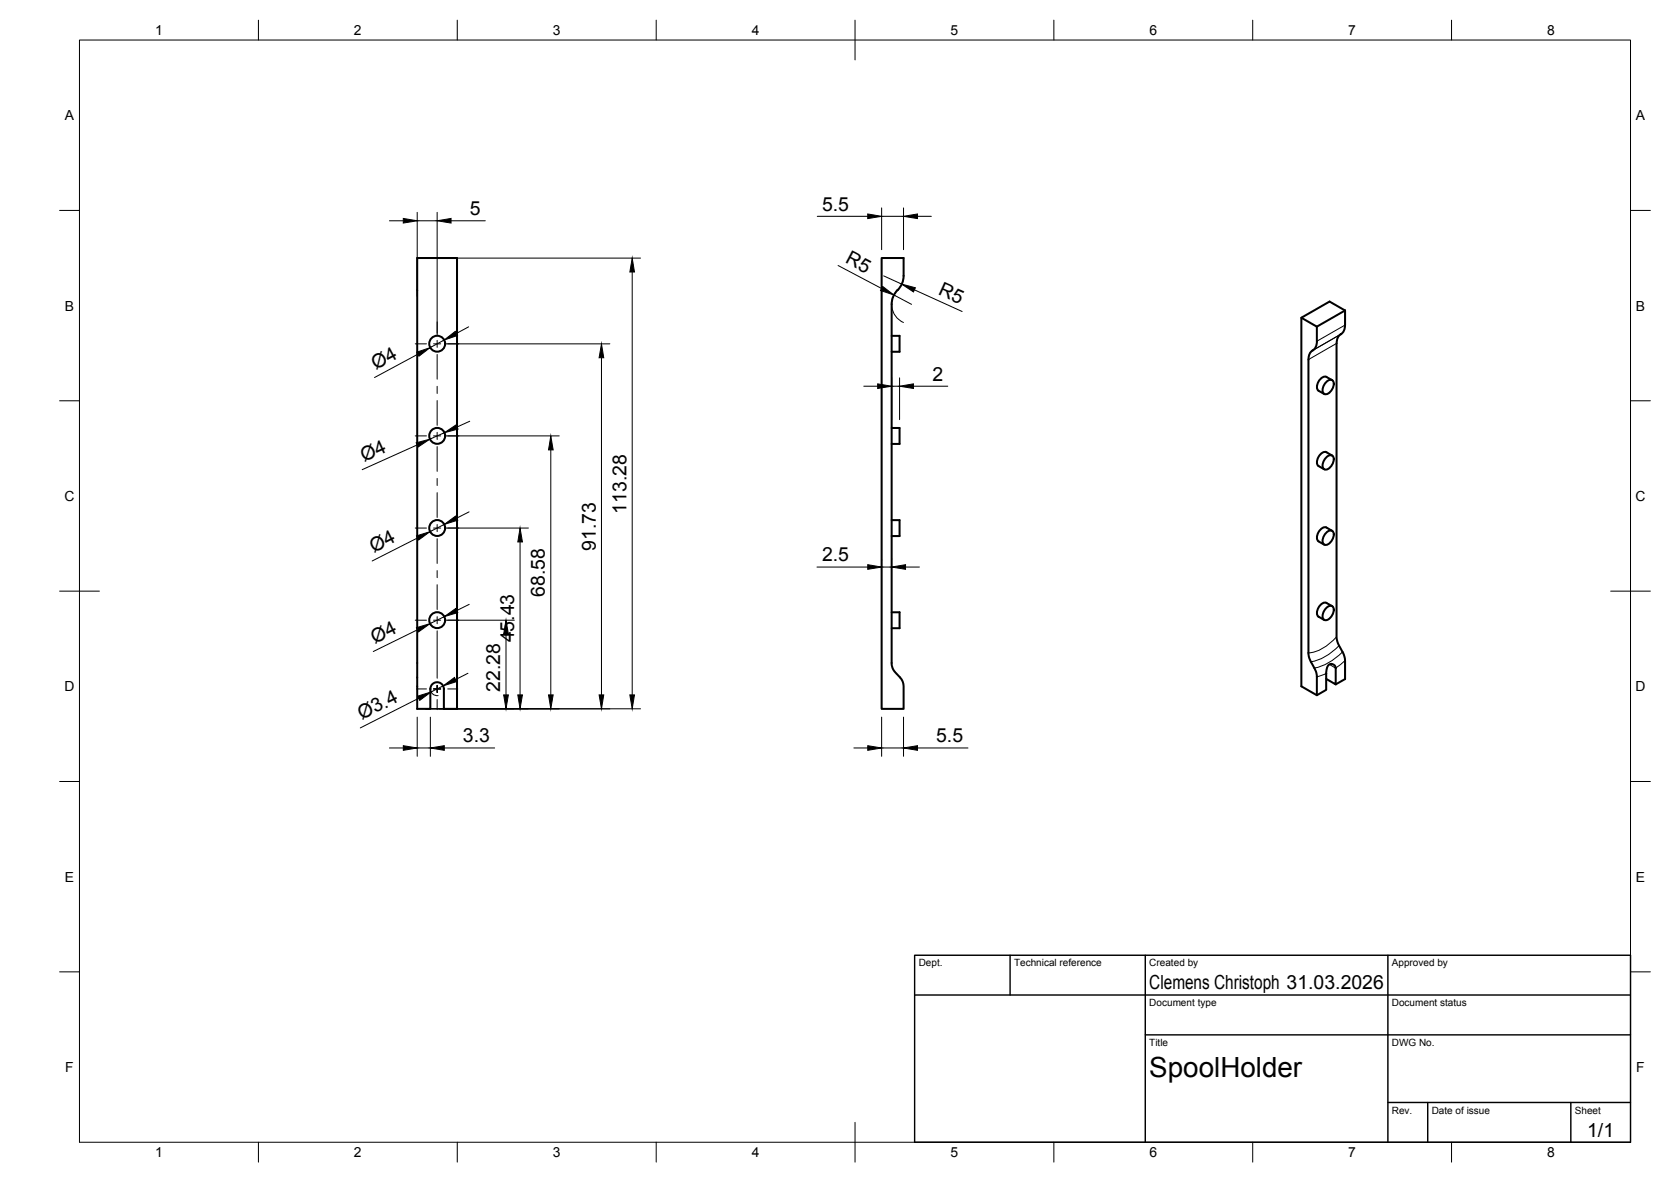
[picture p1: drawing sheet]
<svg xmlns="http://www.w3.org/2000/svg" width="420mm" height="297mm" viewBox="0 0 420 297" stroke-linecap="round" stroke-linejoin="round" font-family="sans-serif">
<!-- layer: Visible -->
<g fill="none" stroke="#000" stroke-width=".51">
<path d="M221.7 64.8h5.5v4.5a6.4 6.4 0 0 1-2.2 4.5l-.7 1.5-.1 1.2v90.1a3.7 3.7 0 0 0 1.5 3 3.9 3.9 0 0 1 1.5 2.9v5.6h-5.5zM338.2 78l-3.9-2.2-7.1 4v92.7l3.9 2.2 2.4-1.3v-4.1M338.2 78l-7.1 4.1-3.9-2.3M338.2 78v3.7M224.2 84.4h2v4h-2M331.1 82.1v3.7M331.1 85.8a2.64 2.64 0 0 1-1.4 2.6 2.88 2.88 0 0 0-.7 2v73.9a11.9 11.9 0 0 0 1.9 4.4l.2 1.1v4.9M333.6 95.9a1 1 0 0 1 1.4-.4 1 1 0 0 1 .3 1.4l-.3 .9a1.62 1.62 0 0 1-2.2 1.1 2.4 2.4 0 0 1 .8-3zM334.9 95.5l-1.4-.8a2.21 2.21 0 0 0-2.4 2.3l.2 .9 1.7 1.1M336.1 86.3v74.2a13.2 13.2 0 0 0 1.8 4.2l.3 1.3v4.7l-2.3 1.3M337.1 84a2.42 2.42 0 0 0-1 2.3M338.2 81.7a2.41 2.41 0 0 1-1.1 2.3"/>
<path d="M224.2 107.6h2v4h-2M333.6 114.8a1 1 0 0 1 1.4-.3 1 1 0 0 1 .3 1.3l-.3 1a1.62 1.62 0 0 1-2.2 1 2.4 2.4 0 0 1 .8-3zM334.9 114.5l-1.4-.9a2.21 2.21 0 0 0-2.4 2.3l.2 .9 1.7 1.1M224.2 130.7h2v4h-2M333.6 133.8a1 1 0 0 1 1.4-.4 1 1 0 0 1 .3 1.4l-.3 .9a1.62 1.62 0 0 1-2.2 1 2.4 2.4 0 0 1 .8-2.9zM334.9 133.4l-1.4-.8a2.21 2.21 0 0 0-2.4 2.3l.2 .9 1.7 1.1M224.2 153.9h2v4h-2M333.6 152.7a1 1 0 0 1 1.4-.4 1 1 0 0 1 .3 1.4l-.3 .9a1.62 1.62 0 0 1-2.2 1.1 2.4 2.4 0 0 1 .8-3zM334.9 152.3l-1.4-.8a2.21 2.21 0 0 0-2.4 2.3l.2 .9 1.7 1.1M108.2 173.2v4.9h-3.3v-113.3h10v113.3h-3.3v-4.9M108.2 173.1a1.7 1.7 0 0 1 1.7-1.7 1.7 1.7 0 0 1 1.7 1.7M108.2 173.1h.1"/>
<path d="M111.6 173.1h.1M333.5 169.3h.1M335.9 167.9a1.11 1.11 0 0 0-1.2-1.1 1.11 1.11 0 0 0-1.1 1.2l-.1 1.3M335.9 167.9v4.1l-2.4-1.4M335.9 167.9h.1"/>
<circle cx="109.9" cy="86.4" r="2"/>
<circle cx="109.9" cy="109.5" r="2"/>
<circle cx="109.9" cy="132.7" r="2"/>
<circle cx="109.9" cy="155.8" r="2"/>
</g>
<!-- layer: Visible Narrow -->
<path d="M336.1 86.3l-7.1 4.1M337.2 84l-7.2 4.1M338.2 81.7l-7.1 4.1M333.5 169.3l-2.4 .8M336.1 160a11.1 11.1 0 0 1-7.1 4.1M336.7 162.2a13.2 13.2 0 0 1-7.1 4.1M337.6 163.8a14.4 14.4 0 0 1-7.1 4.1M338.2 166l-2.3 1.9-1.7-.9" fill="none" stroke="#000" stroke-width=".25"/>
<!-- layer: BORDER -->
<g fill="none" stroke="#000" stroke-width=".25">
<path d="M20 10.1h390v276.9h-390zM65 5.1v5M115 5.1v5M165 5.1v5M215 5.1v10M265 5.1v5M315 5.1v5M365 5.1v5M15 52.9h5M410 52.9h5M15 100.7h5M410 100.7h5"/>
<path d="M15 148.6h10M405 148.6h10M15 196.4h5M410 196.4h5M15 244.2h5M410 244.2h5M65 287v5M115 287v5M165 287v5M215 282.1v9.9M265 287v5M315 287v5"/>
<path d="M365 287v5"/>
</g>
<!-- layer: TITLEBLOCK -->
<path d="M230 240.1h180v46.9h-180zM230 250h180M254 240.1v9.9M288 240.1v46.9M349 240.1v46.9M288 260.1h122M349 277.1h61M359 277.1v9.9M395 277.1v9.9" fill="none" stroke="#000" stroke-width=".36"/>
<!-- layer: FD_Dimensions -->
<g fill="none" stroke="#000" stroke-width=".25">
<path d="M97.9 55.5h3.5M104.9 53.4v21M104.9 55.5h5M109.9 53.4v30.9M113.4 55.5h8.6M205.5 54.4h12.7M221.7 52.2v10.5M221.7 54.4h5.5M227.2 52.2v10.5M230.7 54.4h3.5M107 64.9h54.1M159 68.4v106.2"/>
<path d="M210.7 66.7l11 5.8M222.2 69.3l4.5 2.1M224.8 74.1l4.4 2.4M226.1 72.5a5 5 0 0 0 1.1 8.5M229.9 72.8l12 5.5M105.1 89l-10.9 5.9M111.7 85.5l-3.6 1.9M112 86.4h41.3M117.8 82.1l-3.1 1.7M151.2 89.9v84.7M217.2 97.1h3.5M224.2 95v10.5"/>
<path d="M224.2 97.1h2M226.2 95v10.5M229.7 97.1h8.6M104.9 111.8l-13.8 6.2M111.7 108.7l-3.6 1.7M112 109.5h28.6M118.1 105.9l-3.2 1.4M138.5 113.1v61.5M105 135.2l-11.4 5.8M111.7 131.8l-3.6 1.8M112 132.7h20.9M117.9 128.6l-3.1 1.6"/>
<path d="M130.8 136.2v38.4M105 158.3l-11.1 5.4M111.7 155l-3.6 1.7M112 155.9h17.3M118 151.9l-3.1 1.5M127.2 159.3v15.3M205.4 142.5h12.8M221.7 140.4v.4M221.7 142.5h2.5M224.2 140.4v.1M227.7 142.5h3.5M105.3 175.5l-14.7 7.4"/>
<path d="M107 178.1h54.1M108.2 173.1a1.7 1.7 0 0 0 2 1.7M111.4 172.4l-3 1.5M117.7 169.2l-3.1 1.6M97.9 188h3.5M104.9 180.2v9.9M104.9 188h3.3M108.2 180.2v9.9M111.7 188h12.7M214.7 188h3.5M221.7 188h5.5M221.7 180.2v9.9"/>
<path d="M227.2 180.2v9.9M230.7 188h12.7"/>
</g>
<g fill="#000" stroke="#000" stroke-width=".25">
<path d="M101.4 54.9l3.5 .6-3.5 .6zM109.9 55.5l3.5-.6v1.2zM218.2 53.8l3.5 .6-3.5 .5zM227.2 54.4l3.5-.6v1.1zM159 64.9l.5 3.5h-1.1zM222 72l2.8 2.1-3.4-1.1zM226.7 71.4l3.5 .9-.5 1.1zM104.8 88.5l3.3-1.1-2.8 2.1zM111.7 85.5l2.8-2.2 .5 1zM151.2 86.4l.6 3.5h-1.2zM220.7 96.5l3.5 .6-3.5 .5zM226.2 97.1l3.5-.6v1.1z"/>
<path d="M104.6 111.3l3.5-.9-3 1.9zM111.7 108.7l3-1.9 .5 1zM138.5 109.5l.6 3.6h-1.2zM104.7 134.7l3.4-1.1-2.8 2.1zM111.7 131.8l2.9-2.1 .5 1zM130.8 132.7l.6 3.5h-1.2zM104.7 157.7l3.4-1-2.9 2.1zM111.7 155l2.9-2.1 .5 1.1zM127.2 155.9l.6 3.4h-1.2zM218.2 141.9l3.5 .6-3.5 .6zM224.2 142.5l3.5-.6v1.2zM105 174.9l3.4-1-2.9 2.1z"/>
<path d="M111.4 172.4l2.9-2.1 .5 1zM126.6 174.6h1.2l-.6 3.5zM130.2 174.6h1.2l-.6 3.5zM137.9 174.6h1.2l-.6 3.5zM150.6 174.6h1.2l-.6 3.5zM158.4 174.6h1.1l-.5 3.5zM101.4 187.4l3.5 .6-3.5 .6zM108.2 188l3.5-.6v1.2zM218.2 187.4l3.5 .6-3.5 .6zM227.2 188l3.5-.6v1.2z"/>
</g>
<!-- layer: Smart Centers -->
<g fill="none" stroke="#000" stroke-width=".25">
<path d="M104.4 86.4h2.8M109 86.4h1.8M109.9 80.9v2.8M109.9 85.5v1.8M109.9 89.1v6.2M109.9 97.1v1.8M112.6 86.4h2.8M104.4 109.5h2.8M109 109.5h1.8M109.9 100.7v6.2M109.9 108.7v1.8M109.9 112.2v6.3"/>
<path d="M112.6 109.5h2.8M104.4 132.7h2.8M109 132.7h1.8M109.9 120.2v1.8M109.9 123.8v6.2M109.9 131.8v1.8M109.9 135.4v6.2M112.6 132.7h2.8M104.4 155.9h2.8M109 155.9h1.8M109.9 143.4v1.8M109.9 146.9v6.3"/>
<path d="M109.9 155v1.7M109.9 158.5v11.9M112.6 155.9h2.8M104.7 173.1h2.5M109 173.1h1.8M109.9 172.2v1.8v-1.8M109.9 172.2v1.8M109.9 175.8v2.5M112.6 173.1h2.5"/>
</g>
<text font-size="7" x="289" y="270.6">SpoolHolder</text>
<g font-size="4.9">
<text x="206.7" y="52.9">5.5</text>
<text x="118.1" y="54">5</text>
<text x="212.3" y="65.9" transform="rotate(28 212.3 65.9)">R5</text>
<text x="235.7" y="73.9" transform="rotate(24 235.7 73.9)">R5</text>
<text x="94.5" y="92.9" transform="rotate(-28 94.5 92.9)">Ø4</text>
<text x="234.4" y="95.7">2</text>
<text x="91.5" y="116.1" transform="rotate(-24 91.5 116.1)">Ø4</text>
<text x="157.5" y="129.1" transform="rotate(-90 157.5 129.1)">113.28</text>
<text x="94" y="139.1" transform="rotate(-27 94 139.1)">Ø4</text>
<text x="149.8" y="138.4" transform="rotate(-90 149.8 138.4)">91.73</text>
<text x="206.7" y="141">2.5</text>
<text x="137" y="150" transform="rotate(-90 137 150)">68.58</text>
<text x="94.3" y="161.8" transform="rotate(-26 94.3 161.8)">Ø4</text>
<text x="129.3" y="161.4" transform="rotate(-90 129.3 161.4)">45.43</text>
<text x="125.8" y="173.9" transform="rotate(-90 125.8 173.9)">22.28</text>
<text x="91" y="181" transform="rotate(-27 91 181)">Ø3.4</text>
<text x="116.4" y="186.5">3.3</text>
<text x="235.4" y="186.5">5.5</text>
<text x="289" y="248.5">Clemens Christoph 31.03.2026</text>
<text x="399.1" y="285.7">1/1</text>
</g>
<g font-size="3.5">
<text x="39" y="8.8">1</text>
<text x="89" y="8.8">2</text>
<text x="139" y="8.8">3</text>
<text x="189" y="8.8">4</text>
<text x="239" y="8.8">5</text>
<text x="289" y="8.8">6</text>
<text x="339" y="8.8">7</text>
<text x="389" y="8.8">8</text>
<text x="16.3" y="30.2">A</text>
<text x="411.3" y="30.2">A</text>
<text x="16.3" y="78">B</text>
<text x="411.3" y="78">B</text>
<text x="16.2" y="125.9">C</text>
<text x="411.2" y="125.9">C</text>
<text x="16.2" y="173.7">D</text>
<text x="411.2" y="173.7">D</text>
<text x="16.3" y="221.6">E</text>
<text x="411.3" y="221.6">E</text>
<text x="16.4" y="269.4">F</text>
<text x="411.4" y="269.4">F</text>
<text x="39" y="290.8">1</text>
<text x="89" y="290.8">2</text>
<text x="139" y="290.8">3</text>
<text x="189" y="290.8">4</text>
<text x="239" y="290.8">5</text>
<text x="289" y="290.8">6</text>
<text x="339" y="290.8">7</text>
<text x="389" y="290.8">8</text>
</g>
<g font-size="2.5">
<text x="231" y="242.9">Dept.</text>
<text x="255" y="242.9">Technical reference</text>
<text x="289" y="242.9">Created by</text>
<text x="350" y="242.9">Approved by</text>
<text x="289" y="252.8">Document type</text>
<text x="350" y="252.8">Document status</text>
<text x="289" y="262.9">Title</text>
<text x="350" y="262.9">DWG No.</text>
<text x="350" y="279.9">Rev.</text>
<text x="360" y="279.9">Date of issue</text>
<text x="396" y="279.9">Sheet</text>
</g>
</svg>
